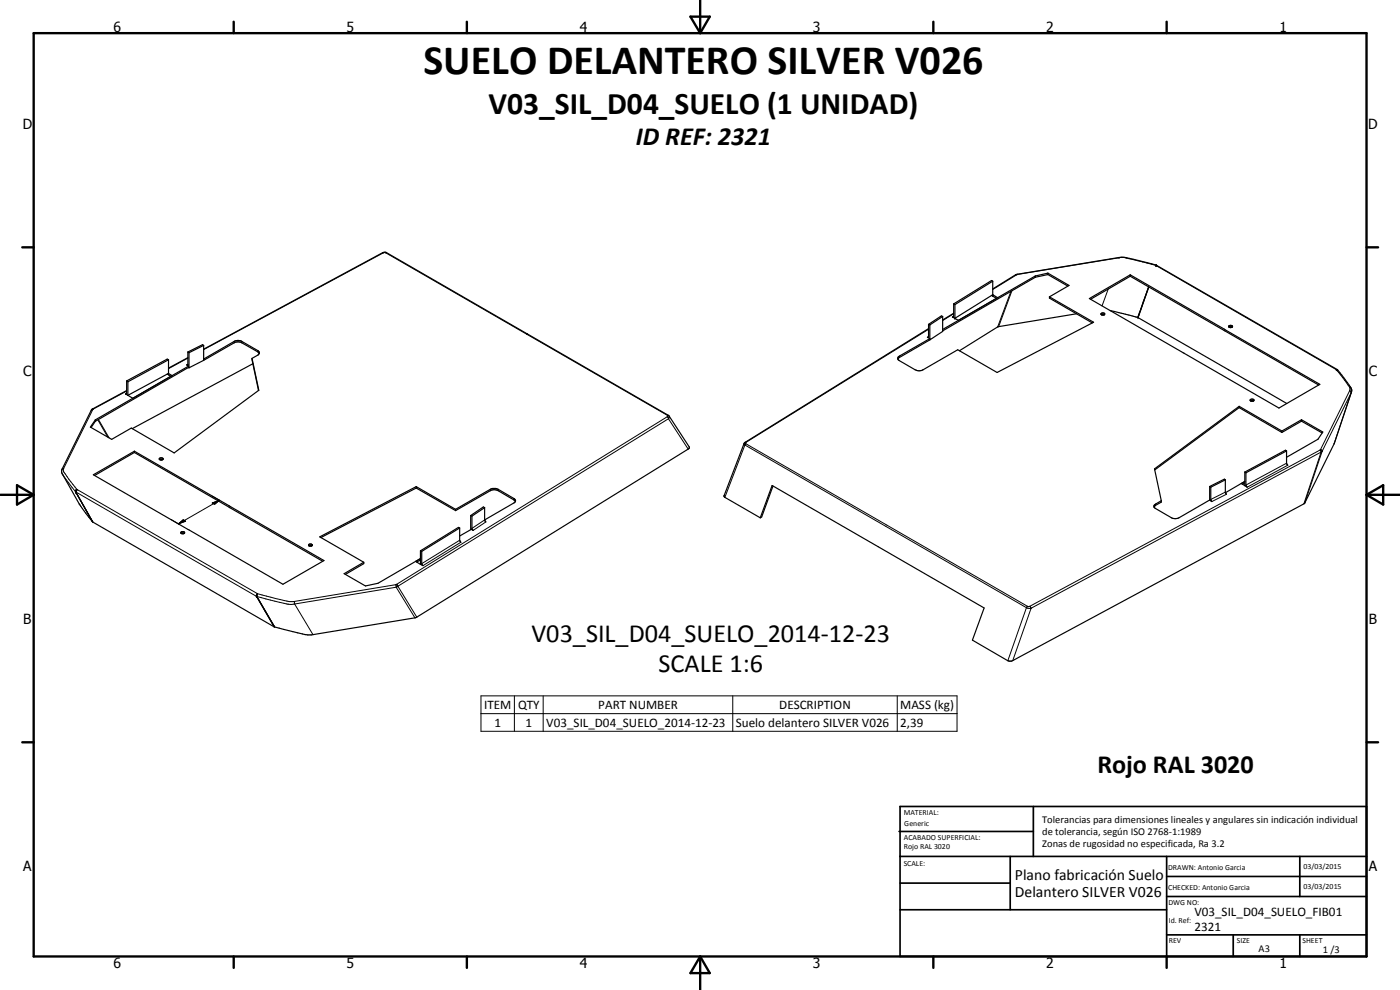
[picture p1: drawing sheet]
<svg xmlns="http://www.w3.org/2000/svg" width="420mm" height="297mm" viewBox="0 0 420 297" stroke-linecap="round" stroke-linejoin="round" font-family="sans-serif">
<g fill="none" stroke="#000" stroke-width=".35">
<path d="M347 79.6h-.1M347 79.6h.1M347.1 79.6l54.2 31.3M347.1 79.6l-9.3-2.3h-2l-30.8 5-7.1 4.4M278.7 98.6l-55.4 34.4-6 15.9 .2 .3 10.7 6.2M278.7 97.3l.3 .2M279 97.5v4.5M282.9 95l-.4-.2-3.8 2.5M282.9 95v4.4l-3.9 2.6M282.9 95l-3.9 2.5M286.2 94l-3.3 2M286.2 91.2v3.7l-.4 .2 .8 .4"/>
<path d="M286.2 91.2l.4 .2M286.5 95.5l11.4-7.1 1.5 .9-11.8 6.8zM286.6 91.4v4.1M297.6 88.6l.3 .2M297.9 84.4v4.5M297.9 88.9l1.2 .6M297.9 84.4l-.3-.2-11.4 7M297.9 84.4l-11.3 7M310.7 82.8l-27.8 16M310.7 83.2l-27.8 16.1M310.7 82.8v.4M314.5 82.4l6 3.5"/>
<path d="M314.5 82l-3.8 .8M314.5 82l6.3 3.6-5.9 3.5M314.5 82v.4M314.5 82.4l-3.8 .8M314.9 89.1l13.3 7.6-29 15.1-11.8-6.9-10.4 6.1a2.48 2.48 0 0 1-2.4 0l-4.7-2.8-.3-.3-.2-.5 .5-.6 9.1-5.2-.7-.4 .4-.1v-3.8M314.9 89.1v.4l12.9 7.4M323.1 94.1l-23.6 3.9-11.6 7.2M326.9 89.6l12.3-7.1 56.9 32.8-12.3 7.1zM330.5 94.4l.2 .1 .8-.1M330.5 94.4l-.1-.1a.61 .61 0 0 1 .6-.4 .61 .61 0 0 1 .5 .4v.1M330.5 94.4h1M333.2 93.2l8.3 2.1"/>
<path d="M339.2 82.9l56.6 32.6M339.2 82.9l-11.9 6.9M339.2 82.5v.4M341.5 95.3l44.7 25.8M344.8 86.1l-3.3 9.2M368.8 97.8a.66 .66 0 0 1 1.1 .2 .58 .58 0 0 1-.6 .3 .58 .58 0 0 1-.5-.5zM369.7 98.1l-.9 .1M369.7 98.1l.1 .1M38 114.3v3.8l-.3 .1 .7 .4M38 114.3l.4 .3M38 117.2l-10.5 5.7-8.9 18v1.1l5.2 9.3 4 5.3M38.4 118.6l12.1-6.5 1.1 .6-11.7 6.8z"/>
<path d="M38.4 114.6v4M50.2 112.2l.3 .2M50.5 112.4h.1M50.6 107.9l-.1 4.5M50.6 112.4l.7 .5M50.6 107.9l-.4-.2-12.2 6.6M50.6 107.9l-12.2 6.7M56.4 105.6v3.8l-.4 .1 .6 .4M56.4 105.6l.3 .2M56.4 107.3l-5.8 3.1M56.6 110.2l-28 16.2M56.6 109.9l-28 16.1"/>
<path d="M56.6 109.9v.3M56.6 110.2l.1 .2M56.7 105.8v4.6M61.1 103.6v4.5M61.1 108.1l-4.4 2.3M61.1 103.6l-.3-.2-4.4 2.2M61.1 103.6l-4.4 2.2M61.1 104.8l53.7-29 .9-.1 84.8 48.9 6.3 9.5v.4l-.3 .2-81.8 50.6-31.2 5.2a20.7 20.7 0 0 1-6.9-1.3l-4.3-1.1M75.6 107.5l2.1 9.6-25.4 18.8-12.9-7.5-5.9 3.4-6.4-3.7 1.5-2.1M75.6 107.5l2 9.7M75.6 107.5l1.9-1.1 .3-.8-5.2-3.2a2.4 2.4 0 0 0-2.3 0l-9.2 5.3M75.9 109.1l-36.2 19.5"/>
<path d="M77.8 106l-.4-.4-4.8-2.7a2.4 2.4 0 0 0-2.3 0l-9.2 5.2M279 102l-9.3 5.4-.2 .3M375.2 119.9l.8-.1 .3 .3-.3 .3h-.5zM401.3 110.9h-.2M401.3 110.9l3.6 4.7a2.19 2.19 0 0 1 .7 2l-5.2 15.6-9.1 18-87.8 47.2-1-.2-10.7-6.1 3.5-9.7-63.6-36.7-3.5 9.7M28.6 126.4l-1.3 1.9M28.6 126v.4M40.3 135.8l56.5 32.6M40.3 135.8l-11.9 6.9M40.3 135.4v.4M47.9 137.5a.66 .66 0 0 1 1.1 .3 .58 .58 0 0 1-.7 .3 .58 .58 0 0 1-.4-.6zM47.9 137.9h.9"/>
<path d="M371.9 122.3l12.8 7.5M371.9 122.3l-25.4 18.7M371.9 121.9l12.8 7.4M371.9 121.9l-25.4 18.8 2 9.5M371.9 121.9v.4M375.3 120.3h.9M384.7 129.3v.5M386.1 135.3v3.7l.4 .6M386.1 135.3l-12.2 6.6M386.1 135.3l-.3-.2-12.2 6.5M390.6 126.4l6.2 3.5M390.6 126.4l-5.9 3.4"/>
<path d="M390.6 125.9l-5.9 3.4M390.6 125.9l6.4 3.7-1.4 2.2-9.5 5.4M390.6 125.9v.5M23.1 146.9l-.3 .7 5 9M27.8 156.6l54.5 31.5M28 142.5l12.3-7.1 56.9 32.8-12.3 7.1zM54.3 159.7l.8-.2 .3 .4-.3 .2h-.5zM124.9 146l-28.9 15.1 13.2 7.6M124.9 146.4l-28.6 14.9M124.9 146v.4M124.9 146l11.8 6.8M124.9 146.4l11.8 6.8"/>
<path d="M136.7 152.8l10.9-6.2h1.1l.8 .2 4.7 2.8a.7 .7 0 0 1 .5 .6 .7 .7 0 0 1-.5 .7l-8.8 5.1M136.7 152.8v.4M138 158.4v3.7l.3 .6M138 158.4l-11.4 7M138 158.4l-.4-.2-11.4 7.1M141.3 154.7l.3 .2M141.3 154.7v4.2M141.6 154.9v3.8l.4 .4-.6-.3-3.4 2M145.4 152.3v3.7M145.4 156l.4 .6M145.4 152.3l-.3-.2-3.8 2.6M145.4 152.3l-3.8 2.6"/>
<path d="M154.7 150.5l-.3-.4-4.9-2.9a2.49 2.49 0 0 0-2.4 0l-10.4 6M232 145.8l-3.4 9.3-.4 .3M348.5 150.2v.5l-1.7 .9-.4 .5M348.5 150.2l-2.1 1.3v.7M363 150l-9.1 5.3a2.49 2.49 0 0 1-2.4 0l-5.1-3.1M363 146l.4 .2M363 146v4M363.4 146.2v3.8l.3 .5-.7-.5M367.7 144l.1 3.8M367.7 144l-.3-.2-4.4 2.2M367.7 144l-4.3 2.2M367.8 147.8l.3 .5"/>
<path d="M373.6 144.9l-.7 .4M373.6 144.5l-1.1 .6 1.1 .6M373.6 144.4l-5.8 3.4M373.6 141.6l.3 .3M373.6 141.6v4.1M373.9 141.9v3.6l.4 .7-.7-.5M54.4 160h.9M55.3 160h.1M77.3 178.1l-.4 .8 5.4 9.2M92.7 163.4l.7-.2 .4 .4-.9 .3zM92.7 163.7h.9M109.2 168.7l-5.9 3.4 6.4 3.7 3.7-.8 12.8-7.4-1.5 .8 1.5 .9"/>
<path d="M109.2 168.7v.4l-5.5 3.2M126.2 168l-1.2 .7M126.2 165.3l.4 .1M126.2 165.3v4M126.6 165.4v3.7l.3 .6-.7-.4"/>
</g>
<g fill="none" stroke="#000" stroke-width=".3">
<path d="M114.8 75.8l.3 .1M115.1 75.9h.7M115.1 75.9l-54 29M115.8 75.9l84.5 48.7M116 75.8l-.2 .1M335.8 77.3h.1M335.9 77.3a18.5 18.5 0 0 1 6.9 1.3l4.1 1M335.9 77.3l-30.5 5M346.9 79.6h.1M346.9 79.6l54.2 31.3M346.9 79.6h.2M347 79.5l-.1 .1"/>
<path d="M278.7 98.8l-54.8 33.9M286.2 94.1l-3.3 2.1M286.2 94.9l-.4 .2M303.4 87.4l-4 10.7M303.7 87.2l-4 10.8M304.8 82.4l.3 .1M305.1 82.5l-7.2 4.4M305.3 82.3h.1M305.4 82.3l-.3 .2M332.6 86.7l-1.9 5.1M341.8 94.6l-.3 .7M344.7 86.1l-3.3 9.1"/>
<path d="M38 117.3l-10 5.4M38 118l-.3 .2M56.4 107.4l-5.8 3.2M56.4 109.3l-.4 .2M70.3 102.4v.5M72.6 102.4v.5M77.4 105.2v.4M158.3 100.2h-.3M269.9 106.8v.5M278.7 101l-.4 .2M401.1 110.9h.1M401.1 110.9l3.8 5.1 .3 .6-.2 .7"/>
<path d="M401.1 110.9l.3 .1-.1-.1M405 117.3l-8.7 17.6M405 117.3l.5 .4-5.1 15.5M405.6 117.6l-8.8 17.8-5.2 15.4M27.8 122.7h.2M27.8 122.9l-8.7 17.6M27.8 122.9l-.4 .2M28 122.7l-.2 .2M29.4 126l3 5.2M29.5 125.9l3.3 5.5M200.2 125.1l-81.1 50.2M200.2 125.1l.4 .5"/>
<path d="M200.3 124.6l.1 .2-.2 .3M200.4 124.6h.1M200.4 124.6h-.1M200.6 125.6l-81.2 50.3M200.6 125.6l5.9 9.1M200.8 124.8l-.2 .8M223.3 133.1l.3 .4M223.6 133.5l84.4 48.8M223.6 133.5l-6.1 15.7M223.6 132.7h.3M223.8 133.1l84.5 48.8M223.8 133.1l-.2 .4"/>
<path d="M223.9 132.7l-.2 .2 .1 .2M386.1 139l-12.2 6.5M386.5 139.6l-12.2 6.6M396.1 135l-87 46.9M396.1 135l.4 .6M396.3 134.9l-.2 .1M396.3 134.9l.5 .4-.3 .3M396.5 135.6l-87.1 46.9M396.5 135.6l-5.2 15.6M18.7 142.2l4 5.4M19.1 140.5l-.1 .6 .3 .7 3.8 5.1M19.1 140.5l-.4 .2"/>
<path d="M22.7 147.6h.1M22.7 147.3v.3M22.7 147.6l3.7 6.5M22.7 147.6l5.1 8.9M22.7 147.2v.1M22.7 147.2l-.1 .2M22.8 147.6h.1M22.8 147.6l54.2 31.3M23 146.9l-.2 .7M23 146.9l-.3 .3M23.1 146.9h.1M23.1 146.9l54.2 31.2"/>
<path d="M23.1 146.9l-.4 .3M23.1 146.9h-.2M25.2 152l1.2 2.1M26.4 154.1l.9 1.6M27.3 155.7l.3 .5M27.6 156.2v.1M27.6 156.3h.1M27.6 156.3l.2 .3M51.3 155.9l2.2 1.3M53.5 157.2l1.5-1.2 .7 .4zM63.6 148.8l2.3 1.3M63.7 150.9l2.2-.8-1.5 1.2z"/>
<path d="M65.9 150.1l-12.4 7.1M145.4 156l-3.8 2.5M145.8 156.6l-3.8 2.5M147.1 146.8v.4M149.5 146.8v.4M154.2 149.6v.4M346.8 151.3v.3M367.7 147.7l-4.3 2.2M368.1 148.3l-4.4 2.2M77 178.9h.1M77 178.9l3.9 6.7M77.1 178.9v.1"/>
<path d="M77.1 178.9l5.4 9.2M77.1 179h.1M77.1 179l9.2 2.3 2.1-.1M77.2 178.4l-.1 .5M77.3 178.1h.1M77.3 178.1l2.7 .8a27.5 27.5 0 0 0 8.3 1.6M77.3 178.1l-.3 .3v.5M77.3 178.1l-.1 .3M118.8 175.4l-30.5 5.1M118.8 175.4l.1 .8M118.9 176.2l-30.5 5M118.9 176.2l5.6 9.2"/>
<path d="M119.1 175.3l-.3 .1M119.1 175.3l.3 .6M119.4 175.9l-.5 .3M119.4 175.9l5.7 9.3M138 162.1l-11.4 7M138.3 162.7l-11.4 7M79.7 183.4l1.8 3.3M80.9 185.6l.7 1.1M81.5 186.7l.4 .5M81.9 187.2l.2 .5M82.1 187.7l.3 .4M88.3 180.5l.1 .7"/>
<path d="M88.4 181.2l5.5 9.2M308 182.3l1.4 .2M308 182.3l-5.5 15.9M308.3 181.9h.8M308.3 181.9l-.3 .4M309.1 181.9l.3 .6M309.4 182.5l-5.5 15.7M144.3 208.8h142.9v10.6h-142.9zM144.3 214.1h142.9M154.4 208.8v10.6M163 208.8v10.6M219.9 208.8v10.6"/>
<path d="M269.3 208.8v10.6"/>
</g>
<g fill="#000">
<circle cx="347" cy="79.5" r=".18"/>
<circle cx="347.1" cy="79.6" r=".18"/>
<circle cx="286.6" cy="95.5" r=".18"/>
<circle cx="297.9" cy="88.4" r=".18"/>
<circle cx="341.5" cy="95.3" r=".18"/>
<circle cx="401.3" cy="110.9" r=".18"/>
<circle cx="401.4" cy="111" r=".18"/>
<circle cx="22.8" cy="147.6" r=".18"/>
<circle cx="77" cy="178.9" r=".18"/>
</g>
<g fill="none" stroke="#000" stroke-width=".71">
<path d="M10.1 9.9h400v277.1h-400zM70.1 6.5v3.4M140.1 6.5v3.4M207.2 5h5.8l-2.9 4.9zM210.1 0v9.9M280.1 6.5v3.4M350.1 6.5v3.4M6.7 74.2h3.4M410.1 74.2h3.5M.1 148.5h10M5.1 145.6l5 2.9-5 2.9zM410.1 148.5h10"/>
<path d="M410.1 148.5l5-2.9v5.8zM6.7 222.7h3.4M410.1 222.7h3.5M70.1 287v3.4M140.1 287v3.4M210.1 287v10M210.1 287l2.9 5h-5.8zM280.1 287v3.4M350.1 287v3.4"/>
</g>
<g fill="none" stroke="#000" stroke-width=".51">
<path d="M269.8 249.5h40.3M270.1 242h140v45h-140zM270.1 257h140M303.2 257v16M310.1 242v15M350.1 257v30M390.1 257v12M270.1 265h33.1M270.1 273h80M350.1 269h60M350.1 263h60M350.1 280.5h60"/>
<path d="M370.1 280.5v6.5M390.1 280.5v6.5"/>
</g>
<path d="M53.5 157.2l1.5-1.2 .7 .4zM63.7 150.9l2.2-.8-1.5 1.2z" fill="#000"/>
<text font-size="12.6" x="127.1" y="22.3">SUELO DELANTERO SILVER V026</text>
<text font-size="9.4" x="146.6" y="34.1">V03_SIL_D04_SUELO (1 UNIDAD)</text>
<g font-size="7.9">
<text x="190.8" y="43.6">ID REF: 2321</text>
<text x="159.5" y="192.7">V03_SIL_D04_SUELO_2014-12-23</text>
<text x="197.6" y="201.7">SCALE 1:6</text>
<text x="329.3" y="231.9">Rojo RAL 3020</text>
</g>
<g font-size="4.7">
<text x="304.6" y="263.9">Plano fabricación Suelo</text>
<text x="304.6" y="269.3">Delantero SILVER V026</text>
</g>
<g font-size="4.2">
<text x="34" y="9.6">6</text>
<text x="104" y="9.6">5</text>
<text x="174" y="9.6">4</text>
<text x="244" y="9.6">3</text>
<text x="314" y="9.6">2</text>
<text x="384" y="9.6">1</text>
<text x="6.8" y="38.7">D</text>
<text x="410.6" y="38.7">D</text>
<text x="7" y="112.9">C</text>
<text x="410.8" y="112.9">C</text>
<text x="7" y="187.1">B</text>
<text x="410.8" y="187.1">B</text>
<text x="7" y="261.4">A</text>
<text x="410.8" y="261.4">A</text>
<text x="34" y="290.4">6</text>
<text x="104" y="290.4">5</text>
<text x="174" y="290.4">4</text>
<text x="244" y="290.4">3</text>
<text x="314" y="290.4">2</text>
<text x="384" y="290.4">1</text>
</g>
<g font-size="3.9">
<text x="145.3" y="212.7">ITEM</text>
<text x="155.5" y="212.7">QTY</text>
<text x="179.6" y="212.7">PART NUMBER</text>
<text x="233.8" y="212.7">DESCRIPTION</text>
<text x="270.2" y="212.8">MASS (kg)</text>
<text x="148.4" y="218">1</text>
<text x="157.7" y="218">1</text>
<text x="163.9" y="218.1">V03_SIL_D04_SUELO_2014-12-23</text>
<text x="220.8" y="218.1">Suelo delantero SILVER V026</text>
<text x="270.2" y="218.1">2,39</text>
<text x="358.5" y="275">V03_SIL_D04_SUELO_FIB01</text>
<text x="358.5" y="279.4">2321</text>
</g>
<g font-size="3.1">
<text x="312.7" y="246.8">Tolerancias para dimensiones lineales y angulares sin indicación individual</text>
<text x="312.7" y="250.4">de tolerancia, según ISO 2768-1:1989</text>
<text x="312.7" y="254">Zonas de rugosidad no especificada, Ra 3.2</text>
<text x="377.7" y="285.6">A3</text>
<text x="397" y="285.9">1 /3</text>
</g>
<g font-size="2.4">
<text x="271.2" y="244.4">MATERIAL:</text>
<text x="271.3" y="252">ACABADO SUPERFICIAL:</text>
<text x="271.4" y="247.9">Generic</text>
<text x="271.3" y="254.6">Rojo RAL 3020</text>
<text x="271.2" y="259.7">SCALE:</text>
<text x="350.6" y="260.9">DRAWN: Antonio Garcia</text>
<text x="391.2" y="260.6">03/03/2015</text>
<text x="350.6" y="267">CHECKED: Antonio Garcia</text>
<text x="391.2" y="266.7">03/03/2015</text>
<text x="350.6" y="271.4">DWG NO:</text>
<text x="350.8" y="276.9">Id. Ref:</text>
<text x="350.8" y="282.8">REV</text>
<text x="371.2" y="282.9">SIZE</text>
<text x="390.9" y="282.9">SHEET</text>
</g>
</svg>
